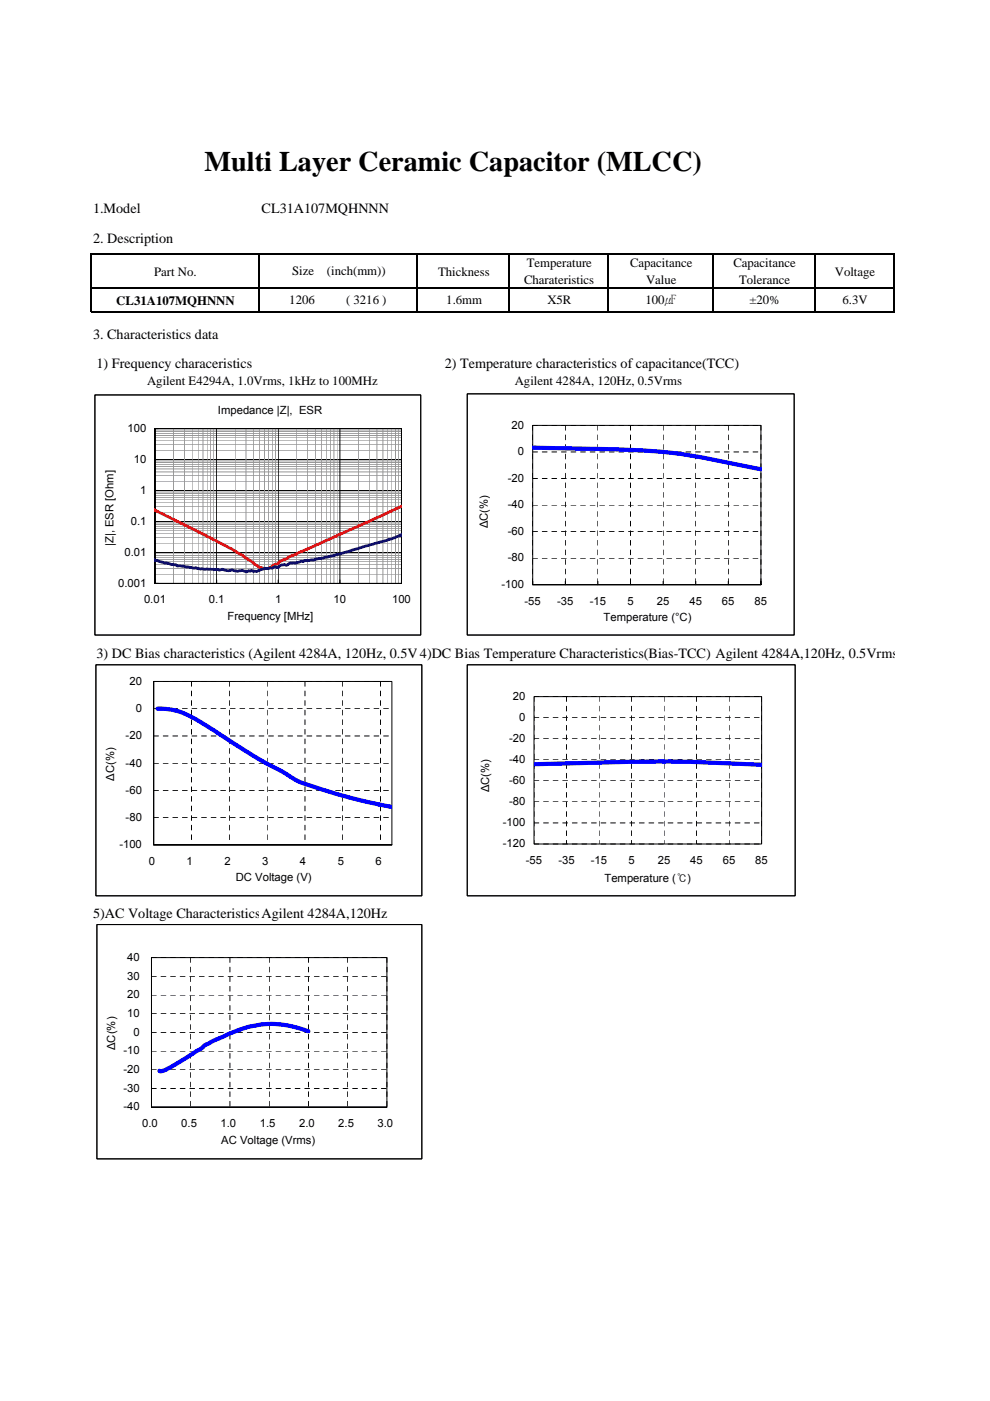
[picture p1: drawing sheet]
<svg xmlns="http://www.w3.org/2000/svg" width="210mm" height="297mm" viewBox="0 0 210 297" stroke-linecap="round" stroke-linejoin="round" font-family="sans-serif">
<path d="M19.2 53.8v12.4M19.3 53.9h170.4M54.9 54.1v12.1M88.5 54.1v12.1M108 54.1v12.1M129 54.1v12.1M151.3 54.1v12.1M172.9 54.1v12.1M189.6 54.1v12.1M19.3 61.1h170.4M19.3 66.1h170.4" fill="none" stroke="#000" stroke-width=".3"/>
<path d="M99.1 83.5h69.3v51.1h-69.3z" fill="#fff"/>
<path d="M99.1 83.5h69.3v51.1h-69.3z" fill="none" stroke="#000" stroke-width=".21"/>
<path d="M113 90.2h48.4v33.8h-48.4z" fill="#fff"/>
<g fill="none" stroke="#000" stroke-width=".21" stroke-dasharray="1 1 1 1 1 1 1 1">
<path d="M113 95.8h48.4M113 90.2h48.4M113 90.2v33.8M119.9 90.2v33.8M126.8 90.2v33.8M133.7 90.2v33.8M140.7 90.2v33.8M147.6 90.2v33.8M154.5 90.2v33.8M161.4 90.2v33.8M113 118.3h48.4M113 112.7h48.4"/>
<path d="M113 107.1h48.4M113 101.5h48.4"/>
</g>
<path d="M99.1 83.5h69.3v51.1h-69.3zM113 90.2h48.4v33.8h-48.4zM113 123.2v.8h48.4v-.8M119.9 123.2v.8M126.8 123.2v.8M133.7 123.2v.8M140.7 123.2v.8M147.6 123.2v.8M154.5 123.2v.8" fill="none" stroke="#000" stroke-width=".21"/>
<path d="M113 94.9l1.7 .1a323.2 323.2 0 0 1 28.8 1.1l5.6 .9 12.3 2.5" fill="none" stroke="#00f" stroke-width=".89"/>
<path d="M99.1 141h69.6v48.9h-69.6z" fill="#fff"/>
<path d="M99.1 140.9h69.6v49h-69.6z" fill="none" stroke="#000" stroke-width=".21"/>
<path d="M113.3 147.7h48.2v31.2h-48.2z" fill="#fff"/>
<g fill="none" stroke="#000" stroke-width=".21" stroke-dasharray="1 1 1 1 1 1 1 1">
<path d="M113.3 156.6h48.2M113.3 152.2h48.2M113.3 147.7h48.2M113.3 147.7v31.2M120.2 147.7v31.2M127.1 147.7v31.2M134 147.7v31.2M140.8 147.7v31.2M147.7 147.7v31.2M154.6 147.7v31.2M161.5 147.7v31.2M113.3 178.9h48.2"/>
<path d="M113.3 174.5h48.2M113.3 170h48.2M113.3 165.5h48.2M113.3 161.1h48.2"/>
</g>
<path d="M99.1 140.9h69.6v49h-69.6zM113.3 147.7h48.2v31.2h-48.2z" fill="none" stroke="#000" stroke-width=".21"/>
<path d="M113.3 162l8.2-.2a379.1 379.1 0 0 1 40 .3" fill="none" stroke="#00f" stroke-width=".89"/>
<path d="M20.2 83.8h69v50.8h-69z" fill="#fff"/>
<path d="M20.1 83.7h69.1v50.9h-69.1z" fill="none" stroke="#000" stroke-width=".21"/>
<path d="M32.9 90.9h52.3v32.8h-52.3z" fill="#fff"/>
<g fill="none" stroke="#969696" stroke-width=".21">
<path d="M32.9 99.4h52.3M32.9 98.9h52.3M32.9 98.4h52.3M32.9 98.1h52.3M32.9 97.7h52.3M32.9 95.5h52.3M32.9 94.3h52.3M32.9 93.5h52.3M32.9 92.8h52.3M32.9 92.3h52.3M32.9 91.9h52.3M32.9 91.5h52.3"/>
<path d="M32.9 91.2h52.3M36.8 90.9v32.8M39.1 90.9v32.8M40.7 90.9v32.8M42 90.9v32.8M43.1 90.9v32.8M43.9 90.9v32.8M44.7 90.9v32.8M45.3 90.9v32.8M49.9 90.9v32.8M52.2 90.9v32.8M53.8 90.9v32.8"/>
<path d="M55.1 90.9v32.8M56.1 90.9v32.8M57 90.9v32.8M57.7 90.9v32.8M58.4 90.9v32.8M62.9 90.9v32.8M65.3 90.9v32.8M66.9 90.9v32.8M68.2 90.9v32.8M69.2 90.9v32.8M70.1 90.9v32.8M70.8 90.9v32.8"/>
<path d="M71.5 90.9v32.8M76 90.9v32.8M78.3 90.9v32.8M79.9 90.9v32.8M81.2 90.9v32.8M82.3 90.9v32.8M83.1 90.9v32.8M83.9 90.9v32.8M84.6 90.9v32.8M32.9 119.7h52.3M32.9 119.1h52.3M32.9 118.6h52.3"/>
<path d="M32.9 118.2h52.3M32.9 117.8h52.3M32.9 117.4h52.3M32.9 115.1h52.3M32.9 114h52.3M32.9 113.2h52.3M32.9 112.5h52.3M32.9 112h52.3M32.9 111.6h52.3M32.9 111.2h52.3M32.9 110.9h52.3M32.9 108.6h52.3"/>
<path d="M32.9 107.4h52.3M32.9 106.6h52.3M32.9 106h52.3M32.9 105.5h52.3M32.9 105h52.3M32.9 104.6h52.3M32.9 104.3h52.3M32.9 102h52.3M32.9 100.9h52.3M32.9 100.1h52.3M32.9 121.7h52.3M32.9 120.6h52.3"/>
</g>
<path d="M20.1 83.7h69.1v50.9h-69.1zM32.9 97.4h52.3M32.9 90.9h52.3v32.8h-52.3zM46 90.9v32.8M59 90.9v32.8M72.1 90.9v32.8M32.9 117.1h52.3M32.9 110.6h52.3M32.9 104h52.3" fill="none" stroke="#000" stroke-width=".21"/>
<path d="M85.2 107.3l-23.6 10.6-2.3 1.2a1.01 1.01 0 0 1-.9 .5 2.7 2.7 0 0 1-3.2 .7l-6.1-3.9-16.3-8.2" fill="none" stroke="#f00" stroke-width=".59"/>
<path d="M85.2 113.4l-3.5 1.3-10.7 3-4 .8-.4 .2-2.8 .3a3.6 3.6 0 0 1-2.2 .4l-.3 .1a.73 .73 0 0 1-1.1 .2l-.9 .3a.65 .65 0 0 1-.9 .2h-.2a.73 .73 0 0 1-.9 .2l-.2 .1a6 6 0 0 0-2.7 .7l-.6-.1a.49 .49 0 0 0-.7 0l-.3-.1a.85 .85 0 0 1-1 .1l-.3-.1a3.5 3.5 0 0 1-2.3-.2l-.7 .2-.7-.1a1.33 1.33 0 0 0-1.3 0l-.3-.2-3.7-.1-.9-.2-.6 .1-2.7-.5a1.27 1.27 0 0 1-1.2-.3l-2.1-.3-2.2-.6" fill="none" stroke="#000080" stroke-width=".59"/>
<path d="M20.6 196h68.9v49.7h-68.9z" fill="#fff"/>
<path d="M20.6 196h68.9v49.7h-68.9zM32.1 203h50v31.7h-50zM32.1 203v31.7h50" fill="none" stroke="#000" stroke-width=".21"/>
<g fill="none" stroke="#000" stroke-width=".21" stroke-dasharray="1 1 1 1 1 1 1 1">
<path d="M32.1 218.9h50M32.1 214.9h50M32.1 211h50M32.1 207h50M32.1 203h50M40.4 203v31.7M48.8 203v31.7M57.1 203v31.7M65.4 203v31.7M73.7 203v31.7M82.1 203v31.7M32.1 230.8h50"/>
<path d="M32.1 226.8h50M32.1 222.8h50"/>
</g>
<path d="M65.4 218.7a20.9 20.9 0 0 0-18 1.1l-1.7 .7a12.9 12.9 0 0 0-3.5 2.1l-6.2 3.8a3.8 3.8 0 0 1-2.1 .7l-.1-.1" fill="none" stroke="#00f" stroke-width=".89"/>
<path d="M20.4 141h69.1v48.9h-69.1z" fill="#fff"/>
<path d="M20.3 140.9h69.2v49h-69.2z" fill="none" stroke="#000" stroke-width=".21"/>
<path d="M32.6 144.5h50.5v34.6h-50.5z" fill="#fff"/>
<path d="M32.6 156h50.5M32.6 150.3h50.5M32.6 144.5h50.5M40.6 144.5v34.6M48.6 144.5v34.6M56.7 144.5v34.6M64.7 144.5v34.6M72.7 144.5v34.6M80.7 144.5v34.6M32.6 173.4h50.5M32.6 167.6h50.5M32.6 161.8h50.5" fill="none" stroke="#000" stroke-width=".21" stroke-dasharray="1 1 1 1 1 1 1 1"/>
<path d="M20.3 140.9h69.2v49h-69.2zM32.6 144.5h50.5v34.6h-50.5zM32.6 144.5v34.6h50.5" fill="none" stroke="#000" stroke-width=".21"/>
<path d="M33.4 150.3h1.4a12 12 0 0 1 4.3 1 113.4 113.4 0 0 1 12.2 7.4l3.9 2.4 4.9 2.6a20 20 0 0 0 7.7 3.5l7.5 2.2 7.9 1.7" fill="none" stroke="#00f" stroke-width=".89"/>
<text font-size="6" x="43.4" y="36.3">Multi Layer Ceramic Capacitor (MLCC)</text>
<g font-size="3">
<text x="19.7" y="45.1">1.Model</text>
<text x="55.5" y="45.1">CL31A107MQHNNN</text>
<text x="19.7" y="51.5">2. Description</text>
<text x="19.7" y="71.9">3. Characteristics data</text>
<text x="20.5" y="78">1) Frequency characeristics</text>
<text x="94.3" y="78">2) Temperature characteristics of capacitance(TCC)</text>
<text x="20.5" y="139.5">3) DC Bias characteristics (Agilent 4284A, 120Hz, 0.5V4)DC Bias Temperature Characteristics(Bias-TCC) Agilent 4284A,120Hz, 0.5Vrms</text>
<text x="19.7" y="194.6">5)AC Voltage CharacteristicsAgilent 4284A,120Hz</text>
</g>
<g font-size="2.7">
<text x="32.7" y="58.4">Part No.</text>
<text x="62" y="58.3">Size</text>
<text x="69.3" y="58.3">(inch(mm))</text>
<text x="92.9" y="58.4">Thickness</text>
<text x="111.7" y="56.7">Temperature</text>
<text x="133.6" y="56.7">Capacitance</text>
<text x="155.6" y="56.7">Capacitance</text>
<text x="177.1" y="58.4">Voltage</text>
<text x="24.7" y="64.6">CL31A107MQHNNN</text>
<text x="61.4" y="64.5">1206</text>
<text x="73.4" y="64.5">( 3216 )</text>
<text x="94.7" y="64.5">1.6mm</text>
<text x="111.1" y="60.2">Charateristics</text>
<text x="116.1" y="64.5">X5R</text>
<text x="136.9" y="64.5">100㎌</text>
<text x="137" y="60.2">Value</text>
<text x="156.8" y="60.2">Tolerance</text>
<text x="159" y="64.5">±20%</text>
<text x="178.7" y="64.5">6.3V</text>
<text x="31.2" y="81.5">Agilent E4294A, 1.0Vrms, 1kHz to 100MHz</text>
<text x="109.2" y="81.5">Agilent 4284A, 120Hz, 0.5Vrms</text>
</g>
<g font-size="2.4">
<text x="46.2" y="87.8">Impedance |Z|, ESR</text>
<text x="27.1" y="91.6">100</text>
<text x="108.5" y="90.9">20</text>
<text x="28.4" y="98.1">10</text>
<text x="109.8" y="96.5">0</text>
<text x="29.7" y="104.7">1</text>
<text x="107.7" y="107.8">-40</text>
<text x="107.7" y="102.2">-20</text>
<text x="27.7" y="111.3">0.1</text>
<text x="103.5" y="112" transform="rotate(-90 103.5 112)">ΔC(%)</text>
<text x="107.7" y="113.4">-60</text>
<text x="24.1" y="115.8" transform="rotate(-90 24.1 115.8)">|Z|, ESR [Ohm]</text>
<text x="26.4" y="117.8">0.01</text>
<text x="107.7" y="119">-80</text>
<text x="25.1" y="124.4">0.001</text>
<text x="106.4" y="124.7">-100</text>
<text x="30.5" y="127.9">0.01</text>
<text x="44.3" y="127.9">0.1</text>
<text x="48.3" y="131.4">Frequency [MHz]</text>
<text x="58.4" y="127.9">1</text>
<text x="70.8" y="127.9">10</text>
<text x="83.2" y="127.9">100</text>
<text x="111.3" y="128.2">-55</text>
<text x="118.2" y="128.2">-35</text>
<text x="125.1" y="128.2">-15</text>
<text x="128" y="131.7">Temperature (°C)</text>
<text x="133.1" y="128.2">5</text>
<text x="139.3" y="128.2">25</text>
<text x="146.2" y="128.2">45</text>
<text x="153.1" y="128.2">65</text>
<text x="160.1" y="128.2">85</text>
<text x="27.5" y="145.2">20</text>
<text x="108.8" y="148.4">20</text>
<text x="28.8" y="151">0</text>
<text x="110.1" y="152.9">0</text>
<text x="26.6" y="156.7">-20</text>
<text x="108" y="161.8">-40</text>
<text x="108" y="157.3">-20</text>
<text x="24.2" y="165.6" transform="rotate(-90 24.2 165.6)">ΔC(%)</text>
<text x="26.6" y="162.5">-40</text>
<text x="103.7" y="168" transform="rotate(-90 103.7 168)">ΔC(%)</text>
<text x="108" y="166.2">-60</text>
<text x="26.6" y="168.3">-60</text>
<text x="108" y="170.7">-80</text>
<text x="25.3" y="179.8">-100</text>
<text x="26.6" y="174.1">-80</text>
<text x="106.6" y="179.6">-120</text>
<text x="106.6" y="175.2">-100</text>
<text x="31.5" y="183.4">0</text>
<text x="39.6" y="183.4">1</text>
<text x="47.6" y="183.4">2</text>
<text x="55.6" y="183.4">3</text>
<text x="63.6" y="183.4">4</text>
<text x="71.6" y="183.4">5</text>
<text x="79.6" y="183.4">6</text>
<text x="111.5" y="183.2">-55</text>
<text x="118.4" y="183.2">-35</text>
<text x="125.3" y="183.2">-15</text>
<text x="133.3" y="183.2">5</text>
<text x="139.5" y="183.2">25</text>
<text x="146.4" y="183.2">45</text>
<text x="153.3" y="183.2">65</text>
<text x="160.2" y="183.2">85</text>
<text x="50" y="186.8">DC Voltage (V)</text>
<text x="128.2" y="187">Temperature (℃)</text>
<text x="27" y="203.7">40</text>
<text x="27" y="207.7">30</text>
<text x="27" y="215.6">10</text>
<text x="27" y="211.7">20</text>
<text x="28.3" y="219.6">0</text>
<text x="24.4" y="222.6" transform="rotate(-90 24.4 222.6)">ΔC(%)</text>
<text x="26.2" y="227.5">-20</text>
<text x="26.2" y="223.5">-10</text>
<text x="26.2" y="231.5">-30</text>
<text x="26.2" y="235.4">-40</text>
<text x="30.1" y="239">0.0</text>
<text x="38.5" y="239">0.5</text>
<text x="46.8" y="239">1.0</text>
<text x="55.1" y="239">1.5</text>
<text x="63.4" y="239">2.0</text>
<text x="71.8" y="239">2.5</text>
<text x="80.1" y="239">3.0</text>
<text x="46.9" y="242.7">AC Voltage (Vrms)</text>
</g>
</svg>
